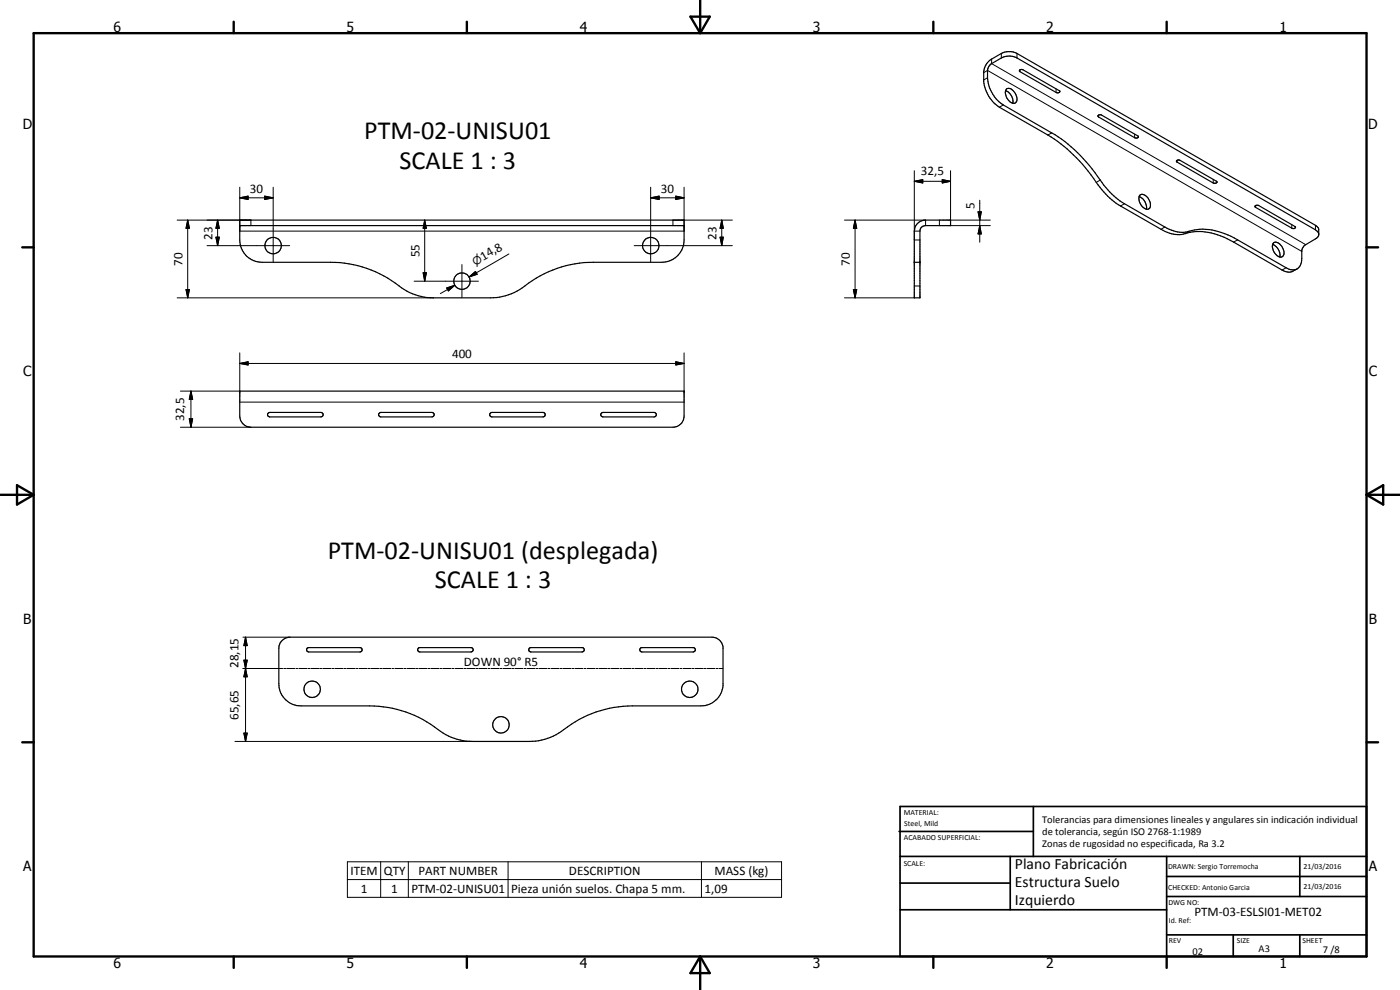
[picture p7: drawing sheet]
<svg xmlns="http://www.w3.org/2000/svg" width="420mm" height="297mm" viewBox="0 0 420 297" stroke-linecap="round" stroke-linejoin="round" font-family="sans-serif">
<g fill="none" stroke="#000" stroke-width=".35">
<path d="M301.8 27.2a3.4 3.4 0 0 1 2.1 3.8M302 26.8l.2-.2a2.94 2.94 0 0 1 3 2.8 1.19 1.19 0 0 1-.5 1.5 1.19 1.19 0 0 1-1.5-.3 3.3 3.3 0 0 1-1.2-3.8zM306 21.1l.9-.2 11.2 6.5a.7 .7 0 0 1-1.2 .3l-10.8-6.2zM329.5 34.7l1-.2 10.9 6.3a.4 .4 0 0 1 .2 .5 .4 .4 0 0 1-.6 .1l-11.3-6.3zM341.9 59a3.4 3.4 0 0 1 2.1 3.8M342 58.7a1.81 1.81 0 0 1 2.8 1.1 1.94 1.94 0 0 1-.2 3 3.2 3.2 0 0 1-2.6-4.1zM353.1 48.3l.4-.3 .7 .1 10.8 6.3 .2 .3-.4 .3-.7-.1-10.8-6.3zM72 66h133.3v6a6.7 6.7 0 0 1-6.6 6.7h-20.6a34.9 34.9 0 0 0-22.1 8.2 17.2 17.2 0 0 1-8.8 2.5h-17.1a17.3 17.3 0 0 1-11.5-4.4 33.4 33.4 0 0 0-19.4-6.3h-20.6a6.6 6.6 0 0 1-6.6-6.7zM72 67.7h133.3M274.4 78.7h1.7M275.1 67.3l1-.8 1.2-.5h8v1.7h-7.5a1.65 1.65 0 0 0-1.7 1.6v20.1h-1.7v-20.1l.2-1.2zM376.8 61.7h1l10.9 6.3 .1 .3-.4 .3-.6-.1-11-6.3-.2-.2z"/>
<path d="M381.9 73.4a3.4 3.4 0 0 1 2.2 3.7M382.2 72.9a2.15 2.15 0 0 1 2.8 1.6 1.69 1.69 0 0 1-.4 2.6 3.1 3.1 0 0 1-2.4-4.2zM395.8 70.1l-1-1.1-89.6-51.6a5 5 0 0 0-4.7 0l-3.5 2.2-.6 1v2.7a10.5 10.5 0 0 0 4.7 8.2l14.5 8.4a46.9 46.9 0 0 1 15.6 15.6l2.4 2.7 2.6 2.1 13.4 7.8a9.5 9.5 0 0 0 8.9 .9 19.3 19.3 0 0 1 12.9 3l14.6 8.3a2.88 2.88 0 0 0 3.3 .3 2.88 2.88 0 0 0 1.4-3v-2.4l.5-1.3 3.9-2.4 .6-.7 .1-2.1-.7-.9-89.9-51.8a5.2 5.2 0 0 0-4.7 0l-2.9 1.7a4.9 4.9 0 0 0-2.4 3.8v3a10.6 10.6 0 0 0 4.7 7.7l14.6 8.3a46.6 46.6 0 0 1 14.5 14.2 23.3 23.3 0 0 0 7.3 7.1l12.1 7a9.4 9.4 0 0 0 8.9 .9 19.2 19.2 0 0 1 12.9 2.9l14.6 8.4a3.4 3.4 0 0 0 3.3 .3l1.2-.6M72 117.3h133.3v7.5a3.4 3.4 0 0 1-3.3 3.4h-126.7a3.4 3.4 0 0 1-3.3-3.4zM80.3 124.1l.7-.4h15.3a.68 .68 0 0 1 .7 .7 .68 .68 0 0 1-.7 .7h-15.3l-.7-.4zM113.7 124.1l.6-.4h15.3a.68 .68 0 0 1 .7 .7 .68 .68 0 0 1-.7 .7h-15.3l-.6-.4zM147 124.1l.6-.4h15.4a.68 .68 0 0 1 .6 .7 .68 .68 0 0 1-.6 .7h-15.4l-.6-.4zM180.5 124l.5-.3h15.3a.68 .68 0 0 1 .7 .7 .68 .68 0 0 1-.7 .7h-15.3a.67 .67 0 0 1-.6-.4 .67 .67 0 0 1 .1-.7zM84.7 192.2l1.1-.8 1.2-.2h126.7a3.4 3.4 0 0 1 3.3 2.9v11.6a6.7 6.7 0 0 1-6.7 6.1h-20.5a34.4 34.4 0 0 0-22.1 8.2 16.8 16.8 0 0 1-8.8 2.5h-17.1a17.7 17.7 0 0 1-11.4-4.4 33 33 0 0 0-19.5-6.3h-20.6a6.6 6.6 0 0 1-6.6-6.7v-10.6l.2-1.2zM92.1 194.5l.4-.2h15.7a.67 .67 0 0 1 .5 .7 .67 .67 0 0 1-.7 .6h-15.3a.67 .67 0 0 1-.6-.4 .67 .67 0 0 1 0-.7zM125.5 194.5l.3-.2 15.9 .1a.66 .66 0 0 1 .3 .7 .66 .66 0 0 1-.7 .5h-15.3l-.7-.5zM158.8 194.5l.4-.2h15.7a.67 .67 0 0 1 .4 .8 .67 .67 0 0 1-.6 .5h-15.4a.67 .67 0 0 1-.6-.4 .67 .67 0 0 1 .1-.7z"/>
<path d="M192.2 194.5l.3-.2 15.9 .1a.66 .66 0 0 1 .2 .7 .66 .66 0 0 1-.6 .5h-15.3l-.6-.4z"/>
<circle cx="82" cy="73.7" r="2.47"/>
<circle cx="195.3" cy="73.7" r="2.46"/>
<circle cx="138.7" cy="84.3" r="2.48"/>
<circle cx="93.7" cy="206.8" r="2.48"/>
<circle cx="150.3" cy="217.5" r="2.47"/>
<circle cx="207" cy="206.8" r="2.48"/>
</g>
<g fill="none" stroke="#000" stroke-width=".3">
<path d="M297.6 17.7v1.4l94.3 54.3M300.5 16v1.4M305.2 16v1.4M295.2 21.8l1.2-.7 94.3 54.3M296.4 23.3l-1.2 .7M301.1 31.5l-1.2 .7M306.1 21v.5M315.6 39.9l-1.1 .6M316.9 26.7v1M329.7 34.5v.6M72 59.4l2.5-.6v1.1zM72 56.2v13.1h133.3v-13.1"/>
<path d="M72 59.4h10M79.4 58.8l2.6 .6-2.6 .5zM82 56.2v22.5M195.3 59.4l2.5-.6v1.1zM195.3 56.2v22.5M195.3 59.4h10M202.8 58.8l2.5 .6-2.5 .5zM274.4 54.4l2.5-.5v1zM274.4 51.2v20.8h1.7M274.4 54.4h10.9M282.8 53.9l2.5 .5-2.5 .5zM285.3 51.2v14.8h11.9"/>
<path d="M330.2 54l-1.2 .7M340.5 40.3v1M353.3 48.1v.5M364.1 53.8v1.1M53.2 66h22.1v1.7M56.3 66l.5 2.5h-1zM56.3 66v23.4M62.1 73.7h24.8M64.8 71.2h1l-.5 2.5zM65.3 66l.5 2.5h-1zM65.3 66v7.7M127.5 66l.5 2.5h-1z"/>
<path d="M127.5 66v18.4M138.6 79.4v9.9M152.7 76.2l-11.9 6.9M190.3 73.7h29.5M216.1 71.2h1l-.5 2.5zM216.6 66l.5 2.5h-1zM216.6 66v7.7M219.8 66h-17.8v1.7M253.4 66h24.4v1.7M256.6 66l.5 2.5h-1zM256.6 66v23.4M274.4 69.3h1.7"/>
<path d="M281.9 66v1.7M285.3 67.7h11.9M293.5 63.5h1l-.5 2.5zM294 67.7l.5 2.5h-1zM294 60.1v12.6M337.5 61.1l-1.2 .7M349.6 68.1l-1.2 .7M356.9 69.4l-1.2 .7M371.4 72l-1.2 .6M376.8 61.7v.5M387.7 67.4v1.1M394.8 67.6v1.4"/>
<path d="M53.2 89.4h76.9M55.8 86.9h1l-.5 2.5zM124.3 84.4h19.3M127 81.8h1l-.5 2.6zM134.1 86.4l2.4-.8-1.9 1.7zM136.5 85.6l-4.3 2.5M140.8 83.1l1.9-1.7 .5 .9zM142.9 81.9l-2.1 1.2M253.4 89.4h21M256.1 86.9h1l-.5 2.5zM274.4 85.8h1.7M386 80.3l-1.2 .7"/>
<path d="M57.3 117.3l.5 2.5h-1zM57.3 117.3v10.9M72 109.1l2.5-.6v1zM72 105.9v11.4h-17.9M72 109.1h133.3M202.8 108.5l2.5 .6-2.5 .4zM205.3 105.9v11.4M54.1 128.2h21.2M56.8 125.6h1l-.5 2.6zM72 120.6h133.3M72.9 191.2h14.1M73.2 198.1h1l-.5 2.5z"/>
<path d="M73.2 198.1l1 5h-1l1-5zM73.7 191.2l.5 2.5h-1zM73.7 191.2v31.3M72.9 200.6h12M73.2 220h1l-.5 2.5zM73.7 200.6l.5 2.5h-1zM85.2 200.6h.6M86.1 200.6h2.4M88.8 200.6h.6M89.7 200.6h2.4M92.4 200.6h.6M93.3 200.6h2.4"/>
<path d="M96 200.6h.6M96.9 200.6h2.4M99.6 200.6h.6M100.5 200.6h2.4M103.2 200.6h.6M104.1 200.6h2.4M106.8 200.6h.6M107.7 200.6h2.4M110.4 200.6h.6M111.3 200.6h2.4M114 200.6h.6M114.9 200.6h2.4"/>
<path d="M117.6 200.6h.6M118.5 200.6h2.4M121.2 200.6h.6M122.1 200.6h2.4M124.8 200.6h.6M125.7 200.6h2.4M128.4 200.6h.6M129.3 200.6h2.4M132 200.6h.6M132.9 200.6h2.4M135.6 200.6h.6M136.6 200.6h2.3"/>
<path d="M139.2 200.6h.7M140.1 200.6h2.4M142.8 200.6h.6M143.7 200.6h2.4M146.5 200.6h.5M147.4 200.6h2.4M150.1 200.6h.6M150.9 200.6h2.5M153.6 200.6h.7M154.5 200.6h2.4M157.3 200.6h.5M158.1 200.6h2.5"/>
<path d="M160.9 200.6h.5M161.7 200.6h2.5M164.5 200.6h.5M165.4 200.6h2.4M168.1 200.6h.6M168.9 200.6h2.5M171.7 200.6h.5M172.5 200.6h2.5M175.3 200.6h.5M176.2 200.6h2.4M178.9 200.6h.6M179.8 200.6h2.4"/>
<path d="M182.4 200.6h.7M183.4 200.6h2.3M186.1 200.6h.6M187 200.6h2.4M189.7 200.6h.6M190.6 200.6h2.4M193.3 200.6h.6M194.2 200.6h2.4M196.9 200.6h.6M197.8 200.6h2.4M200.5 200.6h.6M201.4 200.6h2.4"/>
<path d="M204.1 200.6h.6M205 200.6h2.4M207.7 200.6h.6M208.6 200.6h2.4M211.3 200.6h.6M212.2 200.6h2.4M214.9 200.6h.6M215.8 200.6h1.2M70.5 222.5h71.3M104.3 258.6h130.3v10.6h-130.3zM114.2 258.6v10.6M122.5 258.6v10.6"/>
<path d="M152.5 258.6v10.6M210.5 258.6v10.6M104.3 263.9h130.3"/>
</g>
<g fill="#000">
<circle cx="72" cy="117.3" r=".18"/>
<circle cx="205.3" cy="117.3" r=".18"/>
</g>
<g fill="none" stroke="#000" stroke-width=".71">
<path d="M10.1 9.9h400v277.1h-400zM70.1 6.5v3.4M140.1 6.5v3.4M207.2 5h5.8l-2.9 4.9zM210.1 0v9.9M280.1 6.5v3.4M350.1 6.5v3.4M6.7 74.2h3.4M410.1 74.2h3.5M.1 148.5h10M5.1 145.6l5 2.9-5 2.9zM410.1 148.5h10"/>
<path d="M410.1 148.5l5-2.9v5.8zM6.7 222.7h3.4M410.1 222.7h3.5M70.1 287v3.4M140.1 287v3.4M210.1 287v10M210.1 287l2.9 5h-5.8zM280.1 287v3.4M350.1 287v3.4"/>
</g>
<g fill="none" stroke="#000" stroke-width=".51">
<path d="M269.8 249.5h40.3M270.1 242h140v45h-140zM270.1 257h140M303.2 257v16M310.1 242v15M350.1 257v30M390.1 257v12M270.1 265h33.1M270.1 273h80M350.1 269h60M350.1 263h60M350.1 280.5h60"/>
<path d="M370.1 280.5v6.5M390.1 280.5v6.5"/>
</g>
<g fill="#000">
<path d="M72 59.4l2.5-.6v1.1zM79.4 58.8l2.6 .6-2.6 .5zM195.3 59.4l2.5-.6v1.1zM202.8 58.8l2.5 .6-2.5 .5zM274.4 54.4l2.5-.5v1zM282.8 53.9l2.5 .5-2.5 .5zM56.3 66l.5 2.5h-1zM64.8 71.2h1l-.5 2.5zM65.3 66l.5 2.5h-1zM127.5 66l.5 2.5h-1zM216.1 71.2h1l-.5 2.5zM216.6 66l.5 2.5h-1z"/>
<path d="M256.6 66l.5 2.5h-1zM293.5 63.5h1l-.5 2.5zM294 67.7l.5 2.5h-1zM55.8 86.9h1l-.5 2.5zM127 81.8h1l-.5 2.6zM134.1 86.4l2.4-.8-1.9 1.7zM140.8 83.1l1.9-1.7 .5 .9zM256.1 86.9h1l-.5 2.5zM57.3 117.3l.5 2.5h-1zM72 109.1l2.5-.6v1zM202.8 108.5l2.5 .6-2.5 .4zM56.8 125.6h1l-.5 2.6z"/>
<path d="M73.2 198.1h1l-.5 2.5zM73.7 191.2l.5 2.5h-1zM73.2 220h1l-.5 2.5zM73.7 200.6l.5 2.5h-1z"/>
</g>
<g font-size="7.9">
<text x="109.3" y="41.7">PTM-02-UNISU01</text>
<text x="119.9" y="50.7">SCALE 1 : 3</text>
<text x="98.4" y="167.6">PTM-02-UNISU01 (desplegada)</text>
<text x="130.5" y="176.6">SCALE 1 : 3</text>
</g>
<g font-size="4.7">
<text x="304.6" y="260.8">Plano Fabricación</text>
<text x="304.6" y="266.2">Estructura Suelo</text>
<text x="304.6" y="271.6">Izquierdo</text>
</g>
<g font-size="4.2">
<text x="34" y="9.6">6</text>
<text x="104" y="9.6">5</text>
<text x="174" y="9.6">4</text>
<text x="244" y="9.6">3</text>
<text x="314" y="9.6">2</text>
<text x="384" y="9.6">1</text>
<text x="6.8" y="38.7">D</text>
<text x="410.6" y="38.7">D</text>
<text x="7" y="112.9">C</text>
<text x="410.8" y="112.9">C</text>
<text x="7" y="187.1">B</text>
<text x="410.8" y="187.1">B</text>
<text x="7" y="261.4">A</text>
<text x="410.8" y="261.4">A</text>
<text x="34" y="290.4">6</text>
<text x="104" y="290.4">5</text>
<text x="174" y="290.4">4</text>
<text x="244" y="290.4">3</text>
<text x="314" y="290.4">2</text>
<text x="384" y="290.4">1</text>
</g>
<g font-size="3.9">
<text x="276.3" y="52.4">32,5</text>
<text x="75" y="57.8">30</text>
<text x="198.3" y="57.8">30</text>
<text x="292.5" y="62.8" transform="rotate(-90 292.5 62.8)">5</text>
<text x="63.7" y="71.9" transform="rotate(-90 63.7 71.9)">23</text>
<text x="215" y="71.9" transform="rotate(-90 215 71.9)">23</text>
<text x="125.9" y="77.2" transform="rotate(-90 125.9 77.2)">55</text>
<text x="54.8" y="79.7" transform="rotate(-90 54.8 79.7)">70</text>
<text x="145" y="78.3" transform="rotate(-30 145 78.3)">14,8</text>
<text x="255" y="79.7" transform="rotate(-90 255 79.7)">70</text>
<text x="135.7" y="107.5">400</text>
<text x="55.2" y="126.3" transform="rotate(-90 55.2 126.3)">32,5</text>
<text x="71.6" y="200.4" transform="rotate(-90 71.6 200.4)">28,15</text>
<text x="139.2" y="199.8">DOWN 90° R5</text>
<text x="71.6" y="216" transform="rotate(-90 71.6 216)">65,65</text>
<text x="105.2" y="262.5">ITEM</text>
<text x="115.2" y="262.5">QTY</text>
<text x="125.6" y="262.5">PART NUMBER</text>
<text x="170.8" y="262.5">DESCRIPTION</text>
<text x="214.4" y="262.6">MASS (kg)</text>
<text x="108.3" y="267.8">1</text>
<text x="117.4" y="267.8">1</text>
<text x="123.5" y="267.8">PTM-02-UNISU01</text>
<text x="153.4" y="267.9">Pieza unión suelos. Chapa 5 mm.</text>
<text x="211.4" y="267.8">1,09</text>
<text x="358.5" y="275">PTM-03-ESLSI01-MET02</text>
</g>
<text font-size="3.3" x="142.6" y="79.7" transform="rotate(-30 142.6 79.7)">⌀</text>
<g font-size="3.1">
<text x="312.7" y="246.8">Tolerancias para dimensiones lineales y angulares sin indicación individual</text>
<text x="312.7" y="250.4">de tolerancia, según ISO 2768-1:1989</text>
<text x="312.7" y="254">Zonas de rugosidad no especificada, Ra 3.2</text>
<text x="357.9" y="286.4">02</text>
<text x="377.7" y="285.6">A3</text>
<text x="397" y="285.9">7 /8</text>
</g>
<g font-size="2.4">
<text x="271.2" y="244.4">MATERIAL:</text>
<text x="271.3" y="252">ACABADO SUPERFICIAL:</text>
<text x="271.4" y="247.9">Steel, Mild</text>
<text x="271.2" y="259.7">SCALE:</text>
<text x="350.6" y="260.8">DRAWN: Sergio Torremocha</text>
<text x="391.2" y="260.6">21/03/2016</text>
<text x="350.6" y="267">CHECKED: Antonio Garcia</text>
<text x="391.2" y="266.7">21/03/2016</text>
<text x="350.6" y="271.4">DWG NO:</text>
<text x="350.8" y="276.9">Id. Ref:</text>
<text x="350.8" y="282.8">REV</text>
<text x="371.2" y="282.9">SIZE</text>
<text x="390.9" y="282.9">SHEET</text>
</g>
</svg>
